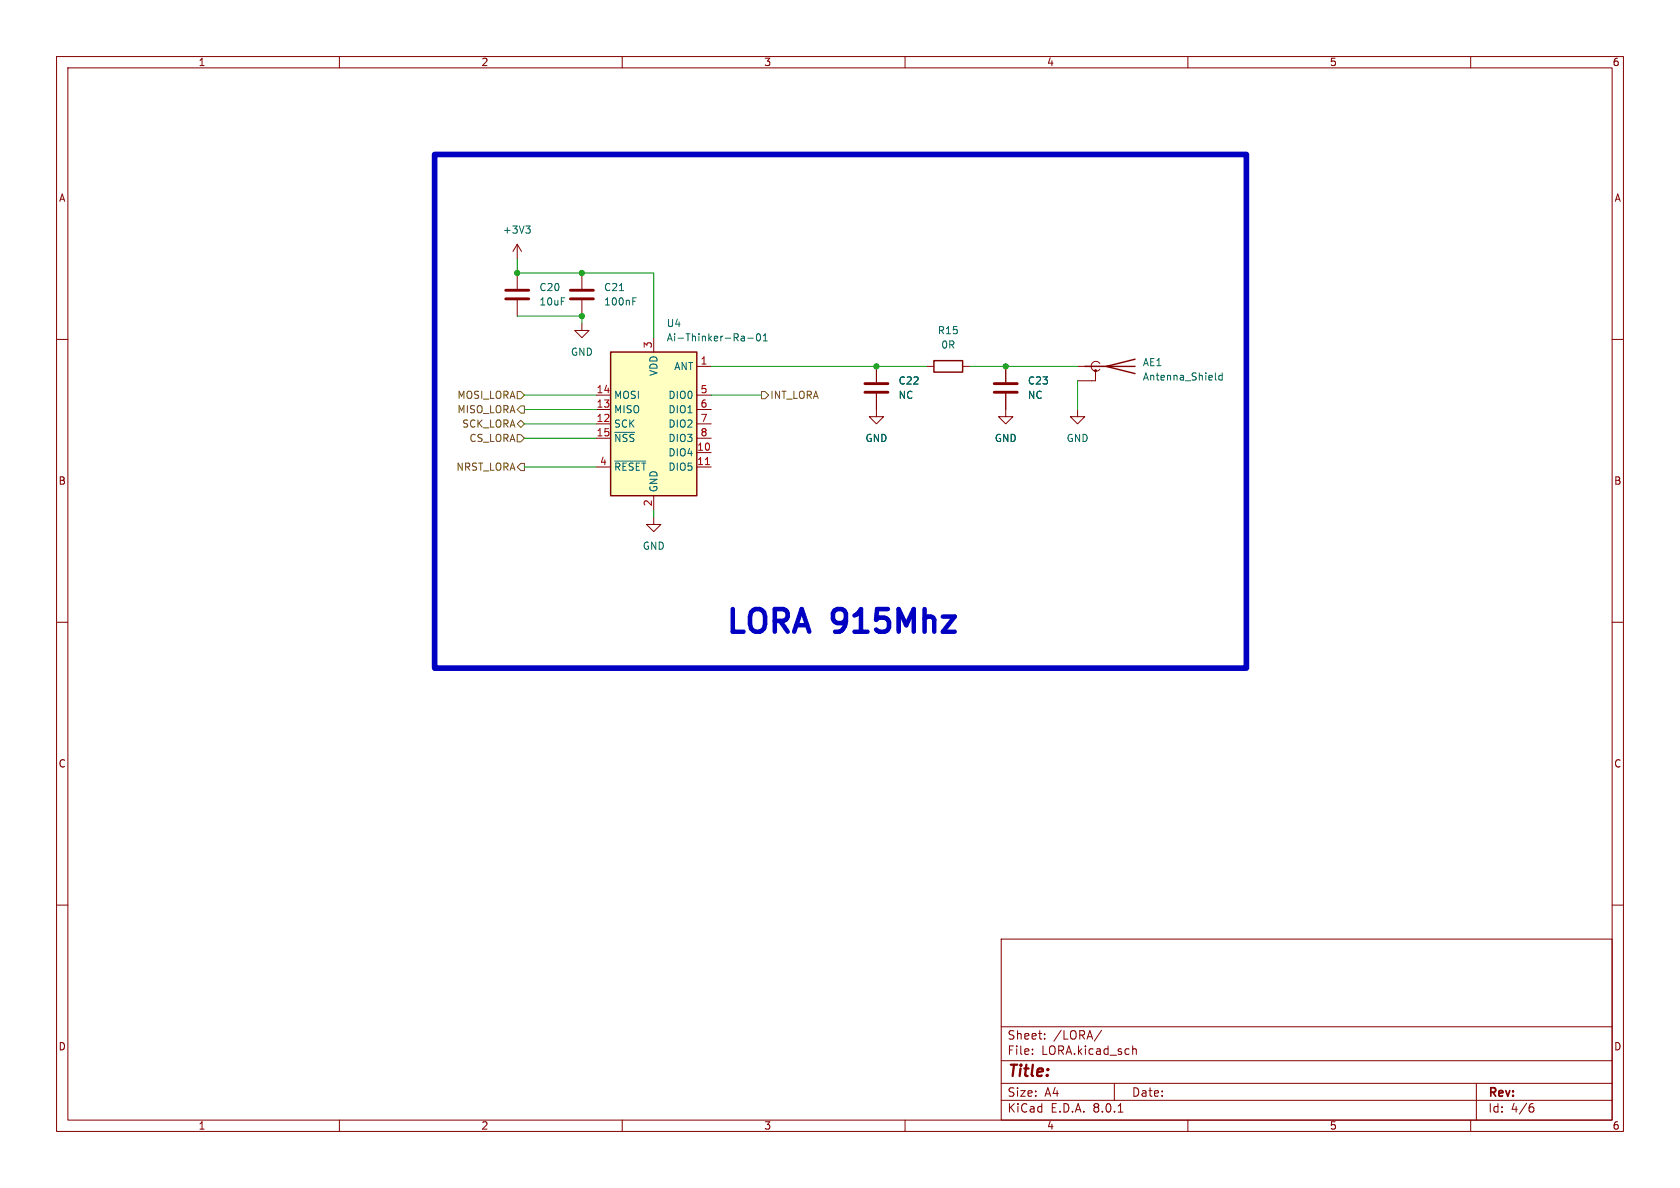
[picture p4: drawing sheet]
<svg xmlns="http://www.w3.org/2000/svg" width="297mm" height="210mm" viewBox="0 0 297 210" stroke-linecap="round" stroke-linejoin="round" font-family="sans-serif">
<g fill="none" stroke="#840000" stroke-width=".18">
<path d="M10 10h277v190h-277zM12 12h273v186h-273zM60 10v2M110 10v2M160 10v2M210 10v2M260 10v2M10 60h2M91.4 48.3v2.8M91.4 53.1v2.8M285 60h2M154.9 69.6v4.1h1.3l-1.3 1.2-1.2-1.2h1.2"/>
<path d="M154.9 64.8v2.8M163.8 64.8h1.3M170.2 64.8h1.2M177.8 69.6v4.1h1.3l-1.3 1.2-1.3-1.2h1.3M177.8 64.8v2.8M190.5 72.4v1.3h1.3l-1.3 1.2-1.3-1.2h1.3M190.5 64.8h5.1M193.7 65.5v1.8h-3.2M194.4 64.3a.85 .85 0 0 0-1.2-.2 .85 .85 0 0 0 0 1.3 .85 .85 0 0 0 1.2-.1M115.6 91.4v1.3h1.2l-1.2 1.3-1.3-1.3h1.3M10 110h2M285 110h2"/>
<path d="M10 160h2M285 160h2M177 166h108v32h-108zM60 198v2M110 198v2M160 198v2M177 194.5h108M177 191.5h108M177 187.5h108M177 181.5h108M182.5 186.3v.1M182.5 185.5v.1"/>
<path d="M184.7 183.6v.1M184.7 182.8v.1M194.7 182.1l-1.2 2M197 191.5v3M197.7 196.6h.8M200.2 184.9v1.5M200.2 185.5l.3-.1 .3 .1 .1 .9M210 198v2M260 198v2M261 191.5v6.5M270.6 195.7h.3l.3 .3-.1 .5-.5 .1M271 195.1l-.4 .1"/>
</g>
<path d="M89.4 52.8h4.1M89.4 51.3h4.1M152.9 67.8h4.1M152.9 69.3h4.1M175.8 67.8h4M175.8 69.3h4" fill="none" stroke="#840000" stroke-width=".51"/>
<path d="M165.1 63.8h5.1v2h-5.1zM191.8 64.8h8.9M200.7 63.5l-5.1 1.3 5.1 1.2" fill="none" stroke="#840000" stroke-width=".25"/>
<circle cx="193.7" cy="65.5" r=".18" fill="#840000" stroke="#840000" stroke-width=".18"/>
<path d="M214.9 67.1l.1 .1M216.1 65.9v1.3M216.1 66.4l-.4-.1-.2 .3 .1 .5h.5" fill="none" stroke="#006464" stroke-width=".18"/>
<path d="M107.9 62.2h15.3v25.4h-15.3z" fill="#ffffc2"/>
<path d="M107.9 62.2h15.3v25.4h-15.3z" fill="none" stroke="#840000" stroke-width=".25"/>
<g fill="none" stroke="#840000" stroke-width=".18">
<path d="M91.4 43.2l-.7 1.3M91.4 43.2v2.5M91.4 43.2l.8 1.3M102.9 57.2v1.2h1.2l-1.2 1.3-1.3-1.3h1.3M102.9 48.3v2.8M102.9 53.1v2.8M115.6 59.7v2.5M105.4 74.9h2.5M105.4 72.4h2.5M105.4 69.9h2.5M105.4 77.5h2.5M123.2 64.8h2.5"/>
<path d="M123.2 74.9h2.5M123.2 72.4h2.5M123.2 69.9h2.5M123.2 77.5h2.5M154.9 64.8v2.8M154.9 69.6v2.8M177.8 64.8v2.8M177.8 69.6v2.8M105.4 82.6h2.5M115.6 87.6v2.6M123.2 80h2.5M123.2 82.6h2.5"/>
</g>
<path d="M124.7 82.1h.7" fill="none" stroke="#a90000" stroke-width=".18"/>
<g fill="none" stroke="#006464" stroke-width=".18">
<path d="M93 39.9h.7l-.4 .5M93.5 40.4l.2 .3v.3l-.2 .2M109.5 51.4h.7M111.9 53.3h.4M111.9 52.6h.6M131.4 59.4l.2 .2v.7M131.6 59.7l-.1 .1M132.2 59.8h1M133.9 59.1l.1-.1a.68 .68 0 0 1 .5 .6 .68 .68 0 0 1-.5 .7 .84 .84 0 0 1-.1-1.2zM134.9 59.4l.4-.4v1.3M108.7 76.4h3.5M131.6 60.2l-.1 .1"/>
<path d="M134.9 60.3h.8M108.7 81.5h5.5"/>
</g>
<path d="M100.8 51.3h4.1M100.8 52.8h4.1" fill="none" stroke="#840000" stroke-width=".51"/>
<path d="M91.4 76.8h.7l.6 .7-.6 .6h-.7zM91.4 69.2h.7l.6 .7-.6 .6h-.7zM92.1 71.8h.6v1.2h-.6l-.7-.6zM92.1 74.3l.6 .6-.6 .7-.7-.7zM134.6 69.2h.7l.6 .7-.6 .6h-.7zM92.1 81.9h.6v1.3h-.6l-.7-.6z" fill="none" stroke="#725600" stroke-width=".18"/>
<path d="M76.8 27.3h143.5v90.8h-143.5z" fill="none" stroke="#0000c2" stroke-width="1"/>
<path d="M91.4 55.9h11.5v1.3M91.4 45.7v2.6h24.2v11.4M92.7 69.9h12.7M92.7 74.9h12.7M92.7 77.5h12.7M92.7 72.4h12.7M125.7 64.8h38.1M125.7 69.9h8.9M171.4 64.8h19.1M190.5 67.3v5.1M92.7 82.6h12.7M115.6 90.2v1.2" fill="none" stroke="#009600" stroke-width=".18"/>
<g fill="#009600" stroke="#009600" stroke-width=".18">
<circle cx="91.4" cy="48.3" r=".46"/>
<circle cx="102.9" cy="48.3" r=".46"/>
<circle cx="102.9" cy="55.9" r=".46"/>
<circle cx="177.8" cy="64.8" r=".46"/>
<circle cx="154.9" cy="64.8" r=".46"/>
</g>
<text font-size="5.6" fill="#0000c2" x="127.8" y="113.1">LORA 915Mhz</text>
<text font-size="2.8" fill="#840000" x="178" y="190.9">Title:</text>
<g font-size="2.1" fill="#840000">
<text x="178" y="184">Sheet:</text>
<text x="186.2" y="184">/LORA/</text>
<text x="178" y="186.7">File:</text>
<text x="184.1" y="186.7">LORA.kicad_sch</text>
<text x="178" y="196.9">KiCad</text>
<text x="178" y="194.1">Size:</text>
<text x="184.7" y="194.1">A4</text>
<text x="185.7" y="196.9">E.D.A.</text>
<text x="193.3" y="196.9">8.0.1</text>
<text x="200" y="194.1">Date:</text>
<text x="263" y="194.3">Rev:</text>
<text x="263" y="196.9">Id:</text>
<text x="267.1" y="196.9">4/6</text>
</g>
<g font-size="1.8" fill="#840000">
<text x="35" y="11.9">1</text>
<text x="85" y="11.9">2</text>
<text x="135" y="11.9">3</text>
<text x="185" y="11.9">4</text>
<text x="235" y="11.9">5</text>
<text x="285" y="11.9">6</text>
<text x="10.3" y="35.9">A</text>
<text x="285.3" y="35.9">A</text>
<text x="10.3" y="85.9">B</text>
<text x="285.3" y="85.9">B</text>
<text x="10.3" y="135.9">C</text>
<text x="285.3" y="135.9">C</text>
<text x="10.3" y="185.9">D</text>
<text x="285.3" y="185.9">D</text>
<text x="35" y="199.9">1</text>
<text x="85" y="199.9">2</text>
<text x="135" y="199.9">3</text>
<text x="185" y="199.9">4</text>
<text x="235" y="199.9">5</text>
<text x="285" y="199.9">6</text>
</g>
<g font-size="1.8" fill="#006464">
<text x="88.8" y="41.5">+3V3</text>
<text x="95.3" y="51.7">C20</text>
<text x="106.7" y="51.7">C21</text>
<text x="95.3" y="54.2">10uF</text>
<text x="106.7" y="54.2">100nF</text>
<text x="117.8" y="58">U4</text>
<text x="165.7" y="59.3">R15</text>
<text x="100.8" y="63.1">GND</text>
<text x="117.8" y="60.6">Ai-Thinker-Ra-01</text>
<text x="119.1" y="65.6">ANT</text>
<text x="166.3" y="61.8">0R</text>
<text x="201.9" y="64.9">AE1</text>
<text x="108.5" y="70.7">MOSI</text>
<text x="116.4" y="66.6" transform="rotate(-90 116.4 66.6)">VDD</text>
<text x="118.1" y="70.7">DIO0</text>
<text x="158.8" y="70.7">NC</text>
<text x="158.8" y="68.2">C22</text>
<text x="181.6" y="70.7">NC</text>
<text x="181.6" y="68.2">C23</text>
<text x="201.9" y="67.5">Antenna_Shield</text>
<text x="108.5" y="75.8">SCK</text>
<text x="108.5" y="73.3">MISO</text>
<text x="118.1" y="73.3">DIO1</text>
<text x="118.1" y="75.8">DIO2</text>
<text x="108.5" y="78.3">~{NSS}</text>
<text x="108.5" y="83.4">~{RESET}</text>
<text x="118.1" y="80.9">DIO4</text>
<text x="118.1" y="83.4">DIO5</text>
<text x="118.1" y="78.3">DIO3</text>
<text x="152.9" y="78.3">GND</text>
<text x="175.8" y="78.3">GND</text>
<text x="188.5" y="78.3">GND</text>
<text x="116.4" y="87.1" transform="rotate(-90 116.4 87.1)">GND</text>
<text x="113.5" y="97.4">GND</text>
</g>
<g font-size="1.8" fill="#a90000">
<text x="115.3" y="61.7" transform="rotate(-90 115.3 61.7)">3</text>
<text x="123.8" y="64.5">1</text>
<text x="105.4" y="69.6">14</text>
<text x="123.8" y="69.6">5</text>
<text x="105.4" y="74.7">12</text>
<text x="105.4" y="72.1">13</text>
<text x="105.4" y="77.2">15</text>
<text x="123.8" y="72.1">6</text>
<text x="123.8" y="74.7">7</text>
<text x="123.8" y="77.2">8</text>
<text x="106" y="82.3">4</text>
<text x="123.1" y="79.8">10</text>
<text x="123.1" y="82.3">11</text>
<text x="115.3" y="89.6" transform="rotate(-90 115.3 89.6)">2</text>
</g>
<g font-size="1.8" fill="#725600">
<text x="80.8" y="70.7">MOSI_LORA</text>
<text x="136.1" y="70.7">INT_LORA</text>
<text x="80.8" y="73.3">MISO_LORA</text>
<text x="81.6" y="75.8">SCK_LORA</text>
<text x="80.6" y="83.4">NRST_LORA</text>
<text x="82.9" y="78.3">CS_LORA</text>
</g>
</svg>
